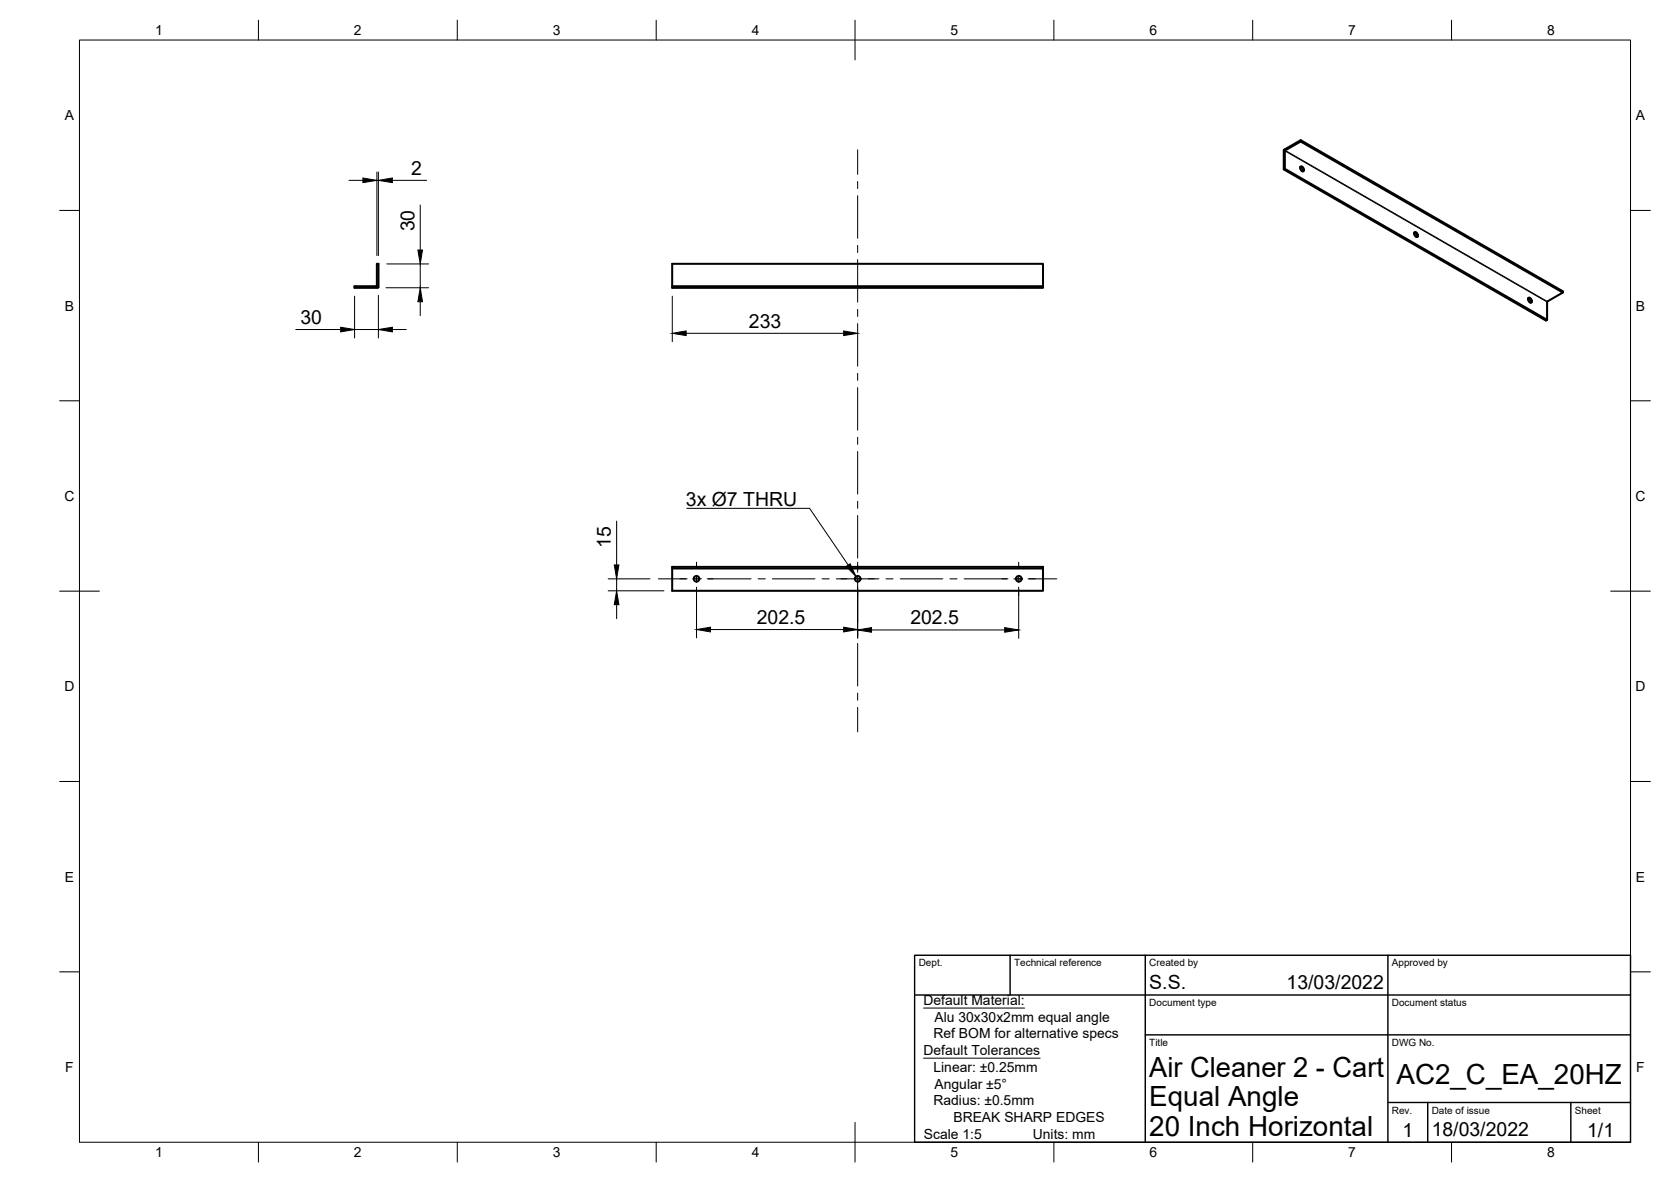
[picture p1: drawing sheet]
<svg xmlns="http://www.w3.org/2000/svg" width="420mm" height="297mm" viewBox="0 0 420 297" stroke-linecap="round" stroke-linejoin="round" font-family="sans-serif">
<!-- layer: Visible -->
<g fill="none" stroke="#000" stroke-width=".51">
<path d="M322.9 37.6l4.1-2.4 66 38v.3M323 37.6l-.2 .2v4.8l.3-.2v-4.5M327 35.2v.4l-3.9 2.3M327 35.6l66 37.9-3.9 2.3M322.8 42.6l65.9 37.9 .3-.1M323.1 42.4l65.9 38 .1-4.6M326.9 42l.6 .4 .1 .7M327 41.9a.71 .71 0 0 1 .8 .3 .71 .71 0 0 1-.2 .9l-.6-.5zM355.6 58.4l.5 .5 .1 .7M355.6 58.4a.71 .71 0 0 1 .8 .3 .71 .71 0 0 1-.1 .9l-.6-.4zM94.8 71.8v-5.5h.4v5.8l-.2 .2M94.8 71.8l-5.7 .1v.4h5.9"/>
<path d="M169 71.9h93.3v-5.6h-93.3v6h93.3v-.4M384.2 75l.6 .4 .1 .7M384.3 74.9a.71 .71 0 0 1 .8 .3 .71 .71 0 0 1-.2 .9l-.6-.5zM169 142.9h93.3v5.6h-93.3v-6h93.3v.4"/>
<circle cx="175.1" cy="145.5" r=".71"/>
<circle cx="215.7" cy="145.5" r=".71"/>
<circle cx="256.2" cy="145.5" r=".71"/>
</g>
<!-- layer: Hidden -->
<path d="M91.4 71.9v.4M92.9 71.9v.4M174.4 71.9v.4M175.8 71.9v.4M214.9 71.9v.4M216.3 71.9v.4M255.5 71.9v.4M256.9 71.9v.4" fill="none" stroke="#000" stroke-width=".25"/>
<!-- layer: Visible Narrow -->
<path d="M323.1 37.9l65.9 38M323.2 37.8l65.9 38" fill="none" stroke="#000" stroke-width=".25"/>
<!-- layer: Border -->
<g fill="none" stroke="#000" stroke-width=".25">
<path d="M20 10.1h390v276.9h-390zM65 5.1v5M115 5.1v5M165 5.1v5M215 5.1v10M265 5.1v5M315 5.1v5M365 5.1v5M15 52.9h5M410 52.9h5M15 100.7h5M410 100.7h5"/>
<path d="M15 148.6h10M405 148.6h10M15 196.4h5M410 196.4h5M15 244.2h5M410 244.2h5M65 287v5M115 287v5M165 287v5M215 282.1v9.9M265 287v5M315 287v5"/>
<path d="M365 287v5"/>
</g>
<!-- layer: TitleBlock -->
<path d="M230 240.1h180v46.9h-180zM230 250h180M254 240.1v9.9M288 240.1v46.9M349 240.1v46.9M288 260.1h122M349 277.1h61M359 277.1v9.9M395 277.1v9.9" fill="none" stroke="#000" stroke-width=".36"/>
<!-- layer: Dimensions -->
<g fill="none" stroke="#000" stroke-width=".25">
<path d="M87.8 45.3h3.4M94.8 43.2v21M94.8 45.3h.3M95.1 43.2v21M98.7 45.3h8.6M105.7 51.5v11.3M89.2 74.4v10.5M95.1 74.2v10.7M97 72.3h10.8M97.3 66.3h10.5M105.7 66.3v6M105.7 75.8v3.5"/>
<path d="M169 74.4v11.5M74.4 82.8h11.3M89.2 82.8h5.9M98.7 82.8h3.5M172.5 83.8h39.6M155 131v11M152.9 148.5h14M152.9 145.5h10.5M155 145.5v3M155 152v3.5M175.1 147.6v12.7M178.6 158.2h33.5"/>
<path d="M215.6 147.6v12.8M219.1 158.3h33.5M256.1 147.6v12.8"/>
</g>
<g fill="#000" stroke="#000" stroke-width=".25">
<path d="M91.2 44.7l3.6 .6-3.6 .6zM95.1 45.3l3.6-.6v1.2zM105.7 72.3l.5 3.5h-1.1zM105.1 62.8h1.1l-.5 3.5zM85.7 82.2l3.5 .6-3.5 .6zM95.1 82.8l3.6-.6v1.2zM169 83.8l3.5-.6v1.1zM212.1 83.2l3.5 .6-3.5 .5zM155 148.5l.6 3.5h-1.1zM154.5 142h1.1l-.6 3.5zM175.1 158.2l3.5-.6v1.2zM212.1 157.6l3.5 .6-3.5 .6z"/>
<path d="M215.6 158.3l3.5-.6v1.2zM252.6 157.7l3.5 .6-3.5 .6z"/>
</g>
<!-- layer: Annotations -->
<path d="M212.8 142.3l.9-.6 1.5 3.2z" fill="#000" stroke="#000" stroke-width=".25"/>
<path d="M172.7 127.7h30.9l9.7 14.3M232.2 253.3h25.4M232.2 265.9h29.3" fill="none" stroke="#000" stroke-width=".25"/>
<!-- layer: Center Lines -->
<g fill="none" stroke="#000" stroke-width=".25">
<path d="M215.6 37.6v6.2M215.6 45.6v1.8M215.6 49.2v10.7M215.6 61.7v1.8M215.6 65.2v10.8M215.6 77.8v1.7M215.6 81.3v10.7M215.6 93.8v1.8M215.6 97.4v10.7M215.6 109.9v1.8M215.6 113.5v10.7M215.6 126v1.7"/>
<path d="M215.6 129.5v10.8M165.5 145.5h7.3M174.2 145.5h2.1M175.1 141.3v1.5M175.1 144.6v1.8M175.1 148.2v1.5M177.8 145.5h11M190.6 145.5h1.8M194.2 145.5h10.7M206.7 145.5h1.8M210.3 145.5h10.7M215.6 141.3v2.5"/>
<path d="M215.6 144.6v11.7M215.6 158.1v1.8M222.8 145.5h1.8M226.4 145.5h10.7M238.8 145.5h1.8M242.4 145.5h11M254.9 145.5h2.1M256.1 141.3v1.5M256.1 144.6v1.8M256.1 148.2v1.5M258.5 145.5h7.2M215.6 161.7v10.7"/>
<path d="M215.6 174.2v1.8M215.6 177.8v6.1"/>
</g>
<g font-size="7">
<text x="289" y="270.6">Air Cleaner 2 - Cart</text>
<text x="351.1" y="272.3">AC2_C_EA_20HZ</text>
<text x="289" y="278.1">Equal Angle</text>
<text x="289" y="285.5">20 Inch Horizontal</text>
</g>
<g font-size="4.9">
<text x="103.4" y="43.9">2</text>
<text x="104.2" y="58.1" transform="rotate(-90 104.2 58.1)">30</text>
<text x="75.5" y="81.4">30</text>
<text x="188.3" y="82.3">233</text>
<text x="172.5" y="127">3x Ø7 THRU</text>
<text x="153.6" y="137.6" transform="rotate(-90 153.6 137.6)">15</text>
<text x="190.3" y="156.7">202.5</text>
<text x="228.9" y="156.9">202.5</text>
<text x="289" y="248.5">S.S.</text>
<text x="323.5" y="248.5">13/03/2022</text>
<text x="352.6" y="285.7">1</text>
<text x="360" y="285.5">18/03/2022</text>
<text x="399.1" y="285.7">1/1</text>
</g>
<g font-size="3.5">
<text x="39" y="8.8">1</text>
<text x="89" y="8.8">2</text>
<text x="139" y="8.8">3</text>
<text x="189" y="8.8">4</text>
<text x="239" y="8.8">5</text>
<text x="289" y="8.8">6</text>
<text x="339" y="8.8">7</text>
<text x="389" y="8.8">8</text>
<text x="16.3" y="30.2">A</text>
<text x="411.3" y="30.2">A</text>
<text x="16.3" y="78">B</text>
<text x="411.3" y="78">B</text>
<text x="16.2" y="125.9">C</text>
<text x="411.2" y="125.9">C</text>
<text x="16.2" y="173.7">D</text>
<text x="411.2" y="173.7">D</text>
<text x="16.3" y="221.6">E</text>
<text x="411.3" y="221.6">E</text>
<text x="232.2" y="252.6">Default Material:</text>
<text x="235" y="256.8">Alu 30x30x2mm equal angle</text>
<text x="234.7" y="261">Ref BOM for alternative specs</text>
<text x="16.4" y="269.4">F</text>
<text x="232.2" y="265.2">Default Tolerances</text>
<text x="234.7" y="269.4">Linear: ±0.25mm</text>
<text x="411.4" y="269.4">F</text>
<text x="235" y="273.5">Angular ±5°</text>
<text x="234.7" y="277.7">Radius: ±0.5mm</text>
<text x="239.7" y="281.9">BREAK SHARP EDGES</text>
<text x="232.3" y="286.1">Scale 1:5</text>
<text x="259.7" y="286.1">Units: mm</text>
<text x="39" y="290.8">1</text>
<text x="89" y="290.8">2</text>
<text x="139" y="290.8">3</text>
<text x="189" y="290.8">4</text>
<text x="239" y="290.8">5</text>
<text x="289" y="290.8">6</text>
<text x="339" y="290.8">7</text>
<text x="389" y="290.8">8</text>
</g>
<g font-size="2.5">
<text x="231" y="242.9">Dept.</text>
<text x="255" y="242.9">Technical reference</text>
<text x="289" y="242.9">Created by</text>
<text x="350" y="242.9">Approved by</text>
<text x="289" y="252.8">Document type</text>
<text x="350" y="252.8">Document status</text>
<text x="289" y="262.9">Title</text>
<text x="350" y="262.9">DWG No.</text>
<text x="350" y="279.9">Rev.</text>
<text x="360" y="279.9">Date of issue</text>
<text x="396" y="279.9">Sheet</text>
</g>
</svg>
